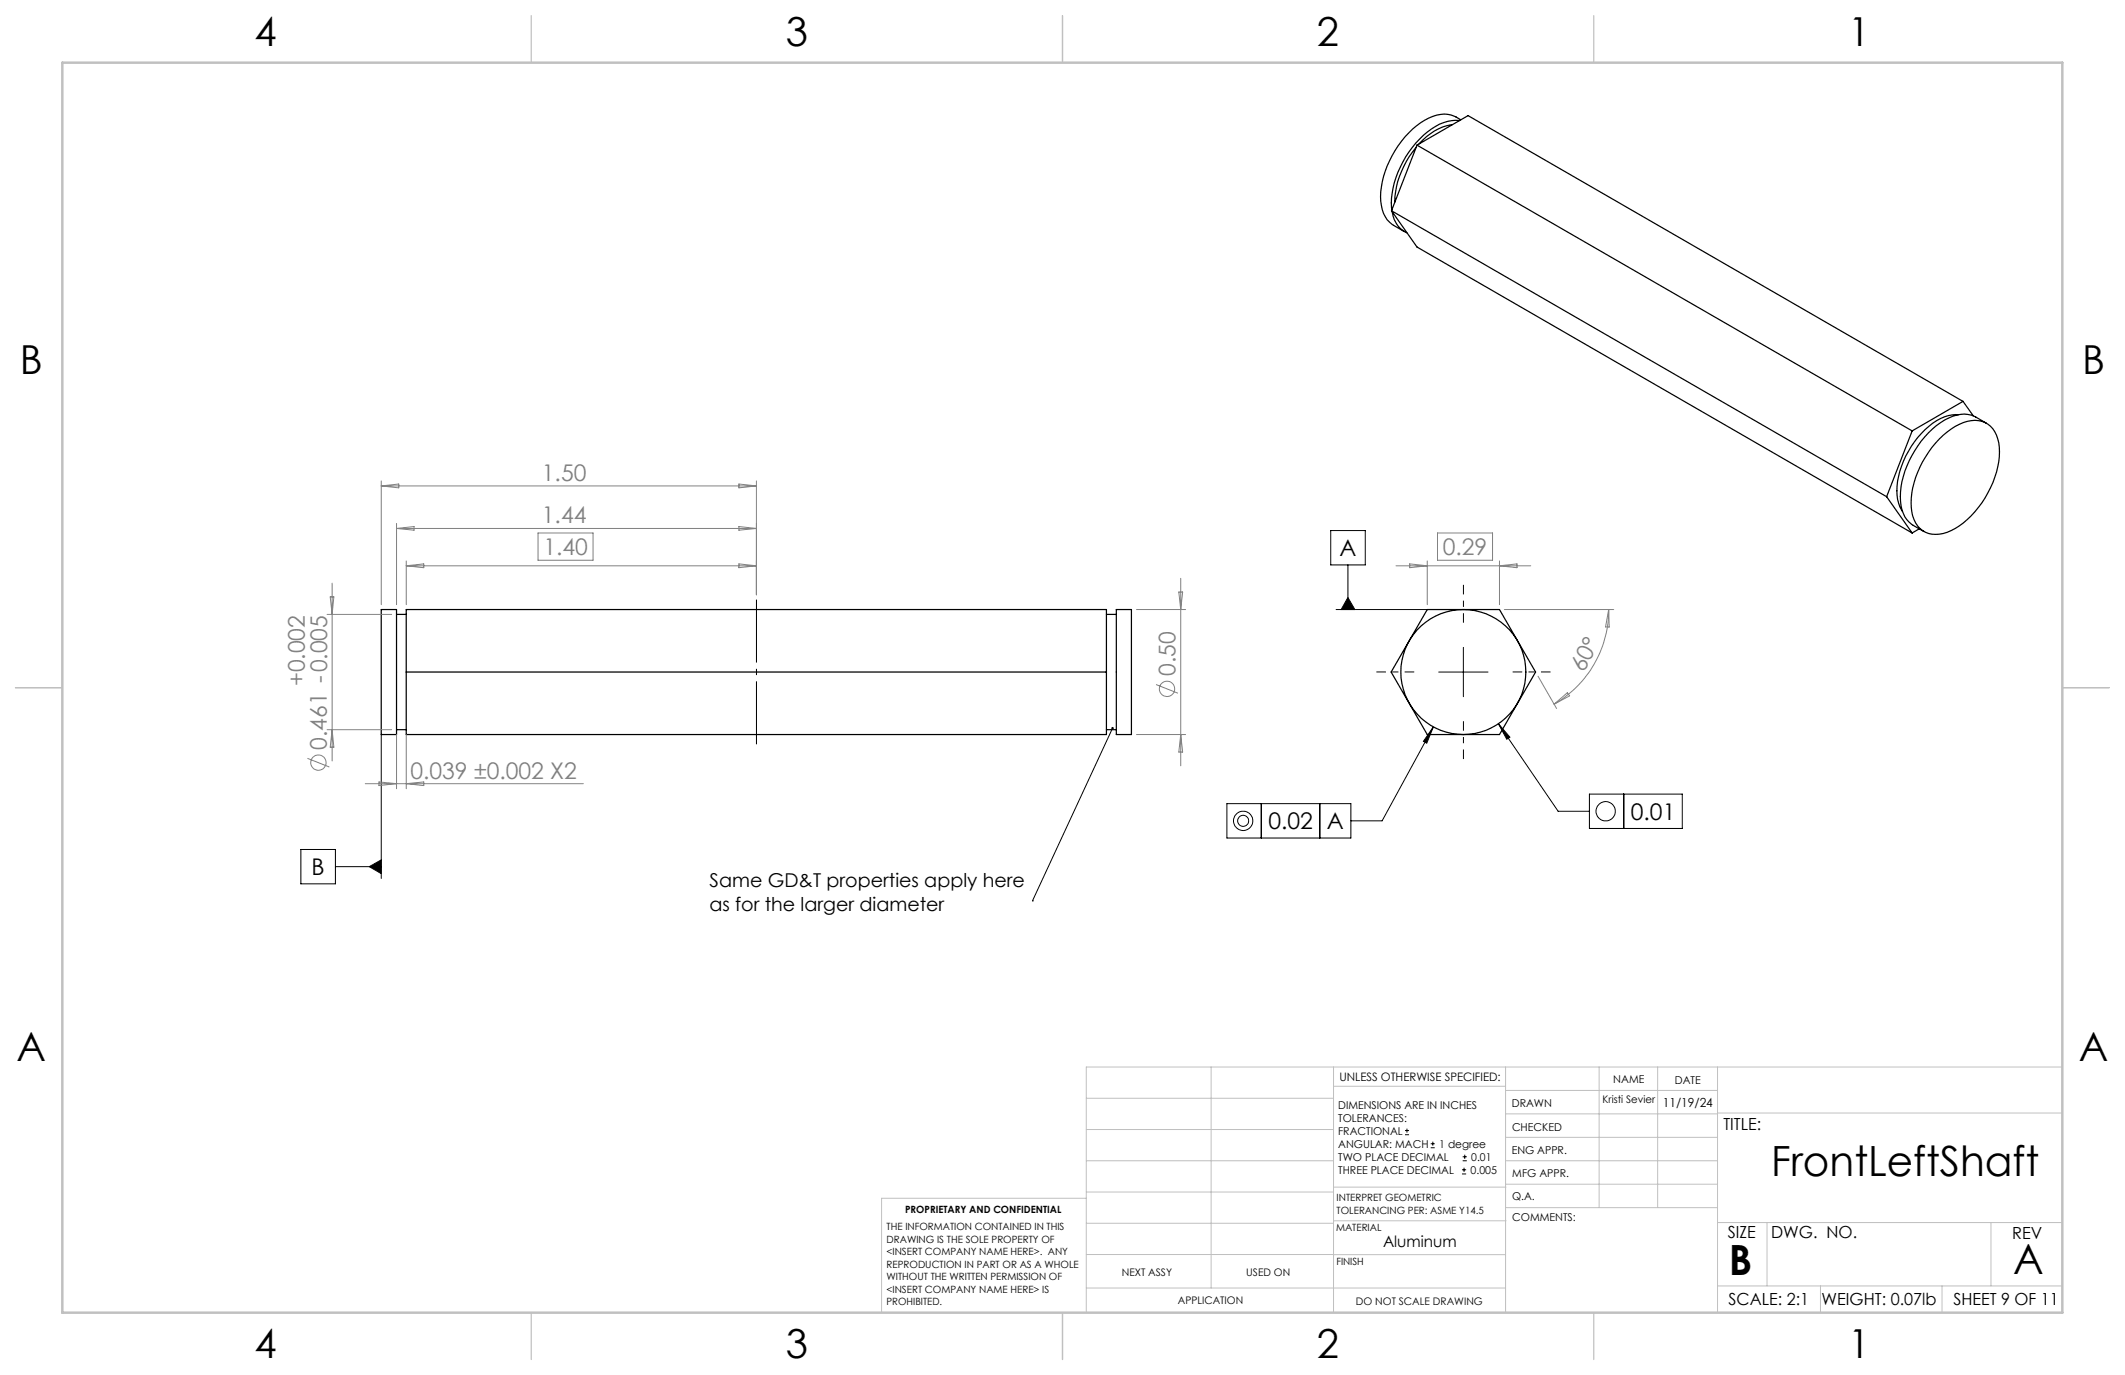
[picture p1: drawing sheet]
<svg xmlns="http://www.w3.org/2000/svg" width="432mm" height="279mm" viewBox="0 0 432 279" stroke-linecap="round" stroke-linejoin="round" font-family="sans-serif">
<g fill="none" stroke="#000" stroke-width=".25">
<path d="M287.8 30a18.4 18.4 0 0 0-4.4 11.1M287.9 29.5l-5.1 13.3M287.9 29.5l100.6 58.1M287.9 29.5l10.4-6 100.6 58.1M295 25.4a11 11 0 0 0-6.6 3.8M296.5 24.5a9.3 9.3 0 0 0-7.3 3 20 20 0 0 0-6.4 14.7v.5M296.8 24.3a5.9 5.9 0 0 0-6.5-.3 19.6 19.6 0 0 0-9.7 15 7.5 7.5 0 0 0 1.8 6.2l.5 .4 2.5 1.5M282.8 42.8l100.6 58.1M282.8 42.8l5.1 7.4 100.6 58.1M282.9 43a5.2 5.2 0 0 0 3 4.3M388.5 87.6l-5.1 13.3M394.1 89.2a11.3 11.3 0 0 1 7.2-3.8 4.9 4.9 0 0 1 4.9 4.6 17.8 17.8 0 0 1-4.2 13.1 13.1 13.1 0 0 1-7.9 5.4 4.9 4.9 0 0 1-5.6-4.5 18.3 18.3 0 0 1 4.8-14z"/>
<path d="M397.9 84.3a8.8 8.8 0 0 0-6.7 3 18 18 0 0 0-5.7 13.3 7.4 7.4 0 0 0 1.1 3.3M398.9 81.6l-10.4 6M398.9 81.6l2.1 2.9M403.6 86a9 9 0 0 0-3.8-1.8 10.3 10.3 0 0 0-7.9 3.7 19.5 19.5 0 0 0-5.7 13.9 5.7 5.7 0 0 0 2.6 5l2.1 1.2M383.4 100.9l5.1 7.4M390 107.5l-1.5 .8M77.5 123.9h3.1v25.4h-3.1zM80.6 124.8h1.9M82.5 123.9h142.3v25.4h-142.3zM82.5 136.6h142.3M224.8 124.8h2M226.8 123.9h3.1v25.4h-3.1z"/>
<path d="M290 123.9h14.7l7.3 12.7-7.3 12.7h-14.7l-7.3-12.7zM80.6 148.3h1.9M224.8 148.3h2"/>
<circle cx="297.4" cy="136.6" r="12.7"/>
</g>
<g fill="none" stroke="#000" stroke-width=".2">
<path d="M270.4 107.8h7v7h-7zM273.9 114.8v9.1M271.5 123.9h18.5M273.9 121.4l1.4 2.5h-2.8zM292.3 136.6h10.1M297.4 131.6v10M77.5 149.3v29.2M226.1 148l-16.3 35.1M291.3 147.7l-1.4 3.3-.7-.4zM291.3 147.7l-10.5 19.1h-6.3M304.5 147.1l2.3 2.7-.6 .4zM304.5 147.1l12.1 17.8h6.4"/>
<path d="M61.1 172.6h7.1v7h-7.1zM68.2 176.1h9.3M75 176.1l2.5-1.4v2.8zM249.3 163.3h25.2v7h-25.2zM256.3 163.3v7M268.2 163.3v7M323 161.4h18.8v6.9h-18.8zM330 161.4v6.9M209.8 183.1h.1M285.5 230.6h.8M285.5 229.7h.8M285.9 229.3v.9"/>
<path d="M290.7 233.2h.8M290.7 232.4h.8M291.1 232v.8M297.1 238.5h.8M297.1 237.7h.8M297.2 235.9h.9M297.2 235.1h.9M297.5 237.3v.8M297.6 234.6v.9"/>
<circle cx="252.6" cy="166.8" r="1.12"/>
<circle cx="252.6" cy="166.8" r="1.96"/>
<circle cx="326.3" cy="164.8" r="1.96"/>
</g>
<g fill="none" stroke="#808080" stroke-width=".2">
<path d="M77.5 97.7v25.2M77.5 98.7h76.2M77.5 98.7l3.5-.3v.7zM150.1 98.4l3.6 .3-3.6 .4zM153.7 97.7v23.2M67.5 118.5v36.1M80.6 106.4v16.5M80.6 107.4h73.1M80.6 107.4l3.5-.4v.7zM82.6 114v8.9M82.6 115h71.1M82.6 115l3.5-.4v.8z"/>
<path d="M109.3 108.3h11.2v5.5h-11.2zM150.1 107l3.6 .4-3.6 .3zM150.1 114.6l3.6 .4-3.6 .4zM239.9 117.5v38.1M283.7 115h27.3M286.5 114.6l3.5 .4-3.5 .4zM290 114v8.9M292.1 108.3h11.2v5.5h-11.2zM304.7 114v8.9M304.7 115l3.6-.4v.8zM66.5 124.8h13.1M67.1 121.3h.7l-.3 3.5z"/>
<path d="M230.9 123.9h10M234.9 139.1l4.5 1.8M239.5 120.3h.8l-.4 3.6zM305.7 123.9h22.2M312.5 137.4l3.8 6.6M326.9 123.9a22.1 22.1 0 0 1-11.1 19.2M326.9 123.9l.1 3.5h-.8zM62.5 154.1l4.4 1.8M66.5 148.3h13.1M67.5 148.3l.3 3.5h-.7zM74.2 159.2h44.3M77 158.9l3.6 .3-3.6 .4z"/>
<path d="M80.6 149.3v11M82.6 149.3v11M82.6 159.2l3.5-.3v.7zM230.9 149.3h10M239.9 149.3l.4 3.5h-.8zM315.8 143.1l2.7-2.3 .4 .6z"/>
<circle cx="237.1" cy="140" r="1.56"/>
<circle cx="64.7" cy="155" r="1.55"/>
</g>
<path d="M153.7 151.2v-29.4" fill="none" stroke="#000" stroke-width=".2" stroke-dasharray="15.2 1.3 1.3 1.3" stroke-dashoffset="2.4" stroke-linecap="butt"/>
<path d="M287.4 136.5h-7.7M297.4 126.5v-7.7M307.4 136.5h7.7M297.4 146.5v7.7" fill="none" stroke="#000" stroke-width=".2" stroke-dasharray="15.2 1.3 1.3 1.3" stroke-dashoffset="13.3" stroke-linecap="butt"/>
<g fill="none" stroke="#c0c0c0" stroke-width=".2">
<path d="M246.1 216.8v44.9M271 216.8v49.9M305.9 216.8v49.9M324.9 216.8v28.6M336.8 216.8v28.6M349 216.8v49.9M419.1 216.8h-198.4v49.9M220.7 235.9h50.3M220.7 229.5h50.3M220.7 223.2h50.3M271 220.7h34.9M305.9 231.1h43.1"/>
<path d="M305.9 226.3h43.1M305.9 221.6h43.1M305.9 235.9h43.1M349 226.2h70.1M220.7 248.6h50.3M220.7 242.2h50.3M220.7 254.9h50.3M220.7 243.5h-41.6v23.2M271 255h34.9M271 248.1h35M271 241.2h35M305.9 240.6h43.1"/>
<path d="M306 245.4h43M349 248.4h70.1M359.1 248.4v12.9M404.6 248.4v12.9M220.7 261.7h85.2M349 261.3h70.1M369.9 261.3v5.4M394.6 261.3v5.4"/>
</g>
<path d="M108 3.2v9.5M215.9 3.2v9.5M323.8 3.2v9.5M3.1 139.7h9.6M419.1 139.7h9.5M108 266.7v9.6M215.9 266.7v9.6M323.8 266.7v9.6" fill="none" stroke="#c0c0c0" stroke-width=".25"/>
<path d="M12.7 12.7h406.4v254h-406.4z" fill="none" stroke="#c0c0c0" stroke-width=".5"/>
<g fill="#000">
<path d="M226 147.7h.2l-.1 .3 .1-.3a.26 .26 0 0 1 .1 .4 .26 .26 0 0 1-.4 0 .26 .26 0 0 1 .1-.4z"/>
<path d="M291.3 147.7l-1.4 3.3-.7-.4zM304.5 147.1l2.3 2.7-.6 .4zM273.9 121.4l1.4 2.5h-2.8zM75 176.1l2.5 1.4v-2.8z"/>
</g>
<g font-size="8.5">
<text x="359.9" y="239">FrontLeftShaft</text>
<text x="351.3" y="259">B</text>
<text x="409.1" y="258.9">A</text>
</g>
<g font-size="8.1">
<text x="51.7" y="9.3">4</text>
<text x="159.7" y="9.3">3</text>
<text x="267.6" y="9.3">2</text>
<text x="375.6" y="9.3">1</text>
<text x="4" y="76">B</text>
<text x="423.1" y="76">B</text>
<text x="3.3" y="215.7">A</text>
<text x="422.4" y="215.7">A</text>
<text x="51.7" y="276">4</text>
<text x="159.7" y="276">3</text>
<text x="267.6" y="276">2</text>
<text x="375.6" y="276">1</text>
</g>
<g font-size="4.7" fill="#808080">
<text x="110.1" y="97.7">1.50</text>
<text x="110.1" y="106.3">1.44</text>
<text x="110.4" y="112.8">1.40</text>
<text x="293.2" y="112.8">0.29</text>
<text x="238.9" y="137.4" transform="rotate(-90 238.9 137.4)">0.50</text>
<text x="321.8" y="136.9" transform="rotate(-62 321.8 136.9)">60°</text>
<text x="62" y="139.5" transform="rotate(-90 62 139.5)">+0.002</text>
<text x="66.4" y="152.4" transform="rotate(-90 66.4 152.4)">0.461 -0.005</text>
<text x="83.4" y="158.2">0.039 ±0.002 X2</text>
</g>
<g font-size="4.7">
<text x="272.2" y="113.1">A</text>
<text x="331.4" y="166.6">0.01</text>
<text x="257.7" y="168.5">0.02</text>
<text x="269.6" y="168.5">A</text>
<text x="63.3" y="177.9">B</text>
</g>
<g font-size="3.9">
<text x="144.2" y="180.2">Same GD&amp;T properties apply here</text>
<text x="144.2" y="185">as for the larger diameter</text>
</g>
<g font-size="3.4">
<text x="350.2" y="229.5">TITLE:</text>
<text x="351.1" y="251.6">SIZE</text>
<text x="359.9" y="251.6">DWG. NO.</text>
<text x="408.9" y="251.7">REV</text>
<text x="351.2" y="265.2">SCALE: 2:1</text>
<text x="370.1" y="265.3">WEIGHT: 0.07lb</text>
<text x="396.9" y="265.2">SHEET 9 OF 11</text>
</g>
<text font-size="3.2" x="281" y="253.3">Aluminum</text>
<text font-size="2.5" x="337.9" y="224.9">11/19/24</text>
<text font-size="2.4" x="272.2" y="219.7">UNLESS OTHERWISE SPECIFIED:</text>
<g font-size="2.2">
<text x="327.8" y="220.1">NAME</text>
<text x="340.3" y="220.2">DATE</text>
<text x="271.9" y="225.3">DIMENSIONS ARE IN INCHES</text>
<text x="271.9" y="227.9">TOLERANCES:</text>
<text x="307.2" y="224.9">DRAWN</text>
<text x="271.9" y="230.6">FRACTIONAL</text>
<text x="271.9" y="233.2">ANGULAR: MACH</text>
<text x="292.5" y="233.2">1 degree</text>
<text x="307.3" y="229.8">CHECKED</text>
<text x="271.9" y="238.5">THREE PLACE DECIMAL</text>
<text x="271.9" y="235.9">TWO PLACE DECIMAL</text>
<text x="298.8" y="238.5">0.005</text>
<text x="299" y="235.9">0.01</text>
<text x="307.2" y="234.5">ENG APPR.</text>
<text x="307.3" y="239.2">MFG APPR.</text>
<text x="307.3" y="243.9">Q.A.</text>
<text x="307.3" y="248.1">COMMENTS:</text>
</g>
<g font-size="2.1">
<text x="325.7" y="224.1">Kristi Sevier</text>
<text x="227.9" y="259.2">NEXT ASSY</text>
<text x="253.3" y="259.2">USED ON</text>
<text x="239.3" y="265">APPLICATION</text>
<text x="275.5" y="265.1">DO NOT SCALE DRAWING</text>
</g>
<g font-size="2">
<text x="271.6" y="244.1">INTERPRET GEOMETRIC</text>
<text x="180.2" y="250">THE INFORMATION CONTAINED IN THIS</text>
<text x="183.9" y="246.4">PROPRIETARY AND CONFIDENTIAL</text>
<text x="271.5" y="250.2">MATERIAL</text>
<text x="271.6" y="246.6">TOLERANCING PER: ASME Y14.5</text>
<text x="180.2" y="252.5">DRAWING IS THE SOLE PROPERTY OF</text>
<text x="180.2" y="255.1">&lt;INSERT COMPANY NAME HERE&gt;. ANY</text>
<text x="180.2" y="257.6">REPRODUCTION IN PART OR AS A WHOLE</text>
<text x="271.5" y="257">FINISH</text>
<text x="180.2" y="260.1">WITHOUT THE WRITTEN PERMISSION OF</text>
<text x="180.2" y="262.6">&lt;INSERT COMPANY NAME HERE&gt; IS</text>
<text x="180.2" y="265.2">PROHIBITED.</text>
</g>
</svg>
